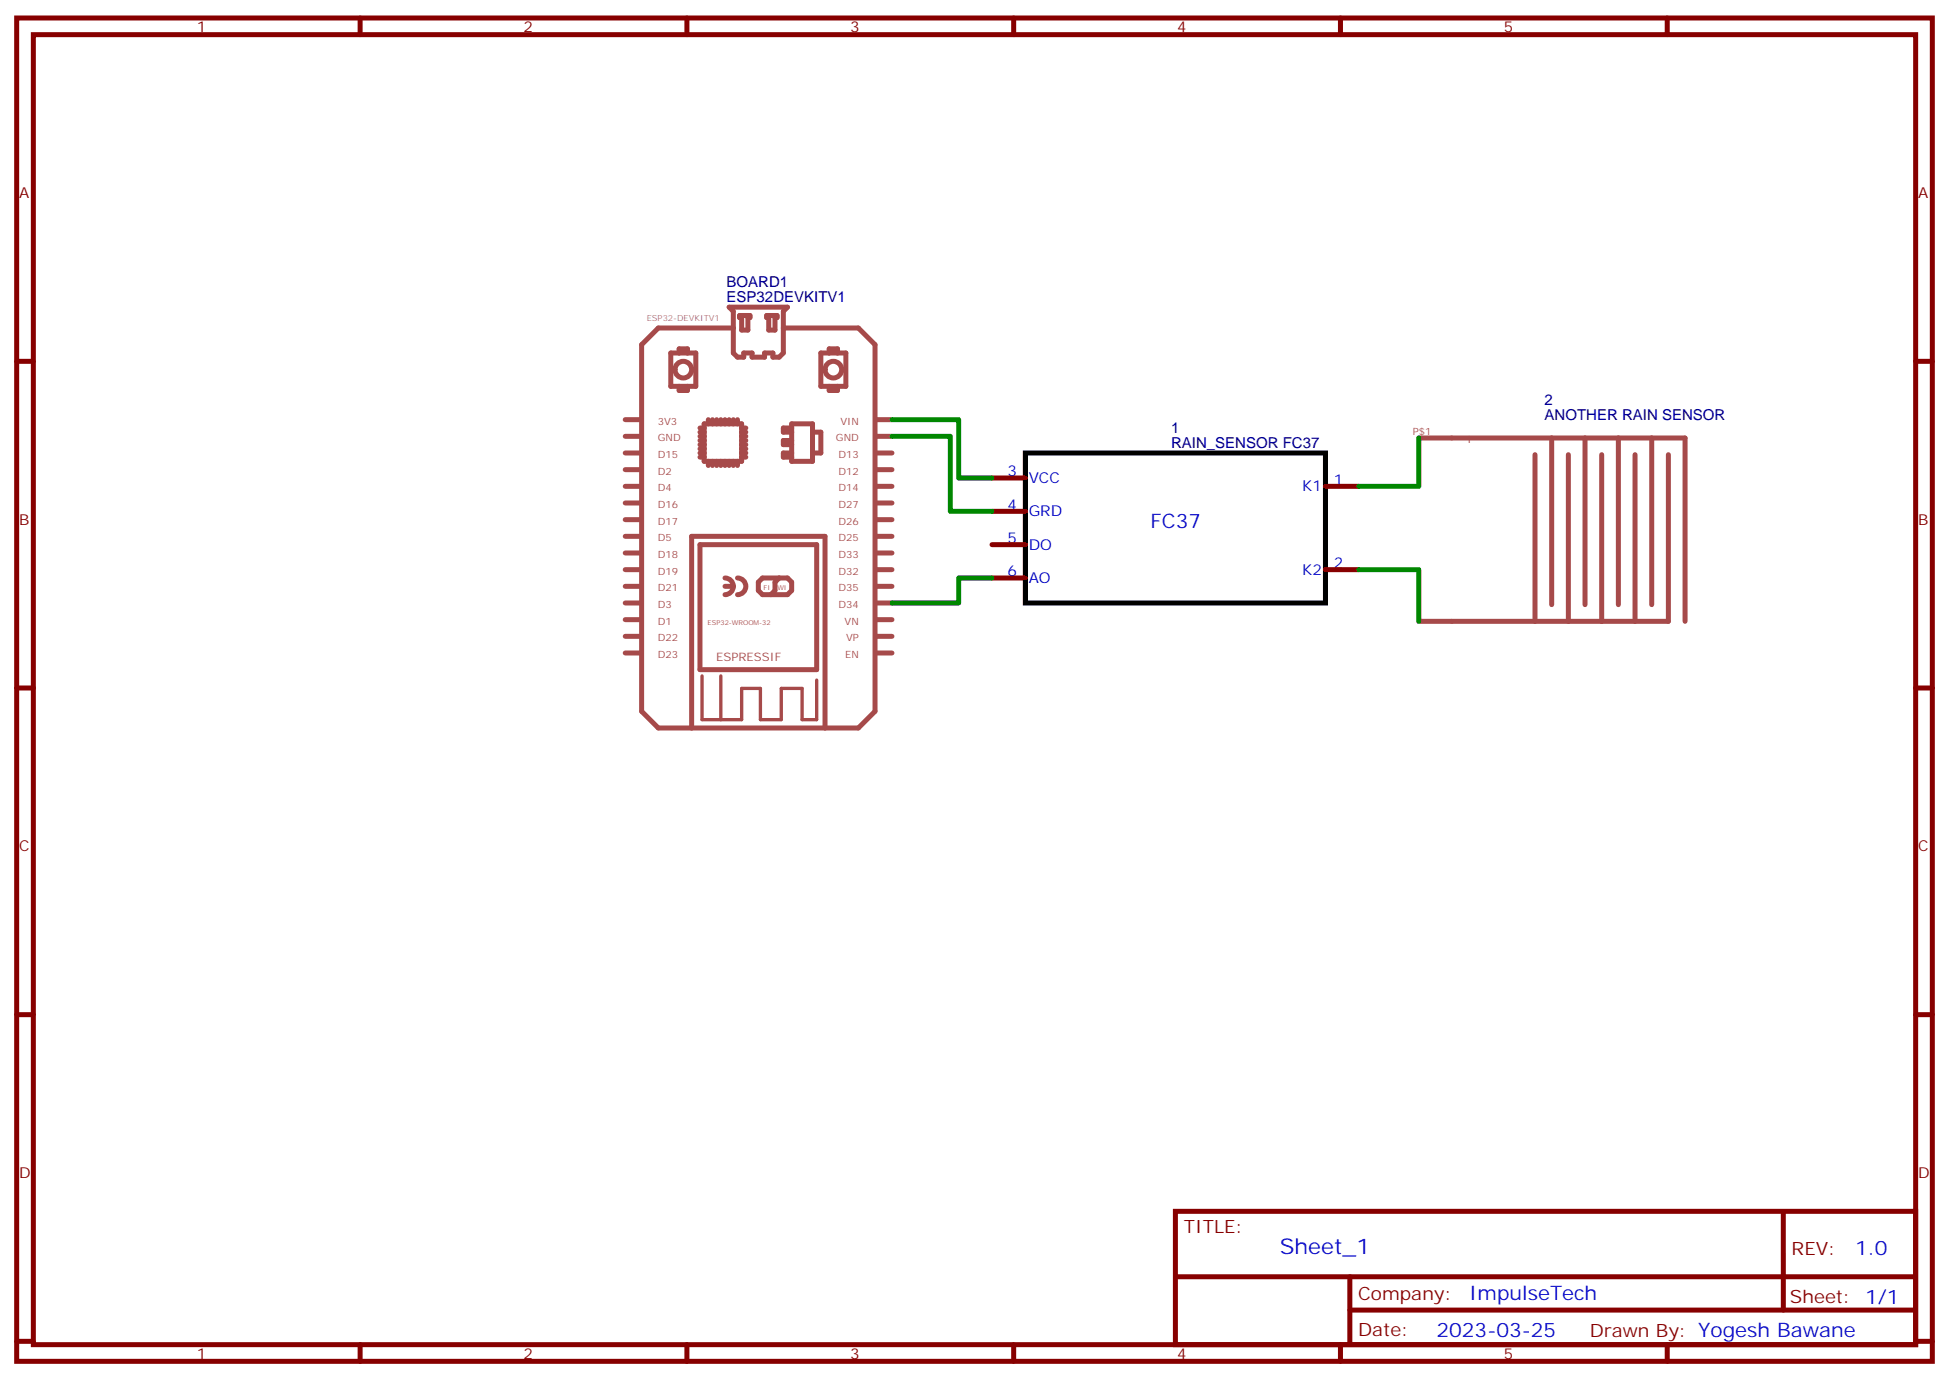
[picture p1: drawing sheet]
<svg xmlns="http://www.w3.org/2000/svg" width="412mm" height="292mm" viewBox="0 0 412 292" stroke-linecap="round" stroke-linejoin="round" font-family="sans-serif">
<g fill="none" stroke="#870000" stroke-width="1.1">
<path d="M3.5 3.8h405.4v284.3h-405.4zM7.1 7.3h398.2v277.3h-398.2zM76.2 3.8v3.5M145.3 3.8v3.5M214.5 3.8v3.5M283.6 3.8v3.5M352.8 3.8v3.5M3.5 76.5h3.6M405.3 76.5h3.6M209.9 101.2h7.1M209.9 108.2h7.1M209.9 115.3h7.1"/>
<path d="M280.5 102.9h7M209.9 122.3h7.1M280.5 120.6h7M3.5 145.6h3.6M405.3 145.6h3.6M3.5 214.8h3.6M405.3 214.8h3.6M248.7 256.4h156.6v28.2h-156.6zM377.3 256.4v20.9M248.7 270.2h156.5M285.6 277.3h119.6M285.6 270.2v14.2"/>
<path d="M3.5 283.9h3.6M76.2 284.6v3.5M145.3 284.6v3.5M214.5 284.6v3.5M283.6 284.6v3.5M352.8 284.6v3.5M405.3 283.9h3.6"/>
</g>
<g fill="none" stroke="#a64a4a" stroke-width="1.1">
<path d="M141.9 74.7h5.3v7.1h-5.3zM143.7 74.7v-.9h1.8v.9M154.3 65h12.3l-.9 .9v8.8l-.8 .9h-1.4v-.9h-1.7v.9h-2.7v-.9h-1.7v.9h-1.4l-.8-.9v-8.8zM155.2 69.4h-15.9l-3.5 3.6v77.6l3.5 3.5h42.3l3.6-3.5v-77.6l-3.6-3.6h-15.9M156.5 66.8h2.2v.4h-.4v2.7h-1.4v-2.7h-.4zM162.2 66.8h2.2v.4h-.4v2.7h-1.3v-2.7h-.5zM173.7 74.7h5.3v7.1h-5.3zM175.5 74.7v-.9h1.7v.9M132.3 88.8h3.5M132.3 92.4h3.5M132.3 95.9h3.5M132.3 99.4h3.5"/>
<path d="M143.7 81.8v.9h1.8v-.9M148.1 92.4h.9M148.1 95.9h.9M148.1 91.5h.9M148.1 90.6h.9M148.1 93.2h.9M148.1 94.1h.9M148.1 96.8h.9M148.1 95h.9M149 89.7h7.9v7.9h-7.9zM149.9 88.8v.9M149.9 97.6v.9"/>
<path d="M150.8 88.8v.9M150.8 97.6v.9M151.6 88.8v.9M151.6 97.6v.9M152.5 88.8v.9M152.5 97.6v.9M153.4 88.8v.9M153.4 97.6v.9M154.3 88.8v.9M154.3 97.6v.9M155.2 88.8v.9M155.2 97.6v.9"/>
<path d="M156 88.8v.9M156 97.6v.9M156.9 92.4h.9M156.9 95.9h.9M156.9 91.5h.9M156.9 90.6h.9M156.9 93.2h.9M156.9 94.1h.9M156.9 96.8h.9M156.9 95h.9M167.5 95.9h-1.8v.9h1.8M167.5 89.7h4.4v7.9h-4.4z"/>
<path d="M167.5 90.6h-1.8v.9h1.8M167.5 93.2h-1.8v.9h1.8M171.9 91.5h1.8v4.4h-1.8M175.5 81.8v.9h1.7v-.9M185.3 88.8h3.4M185.3 92.4h3.4M185.3 95.9h3.4M185.3 99.4h3.4M300.2 92.7h56.3v38.8M324.8 96.2v35.3M328.3 92.7v35.3M331.9 96.2v35.3"/>
<path d="M335.4 92.7v35.3M338.9 96.2v35.3M342.4 92.7v35.3M346 96.2v35.3M349.5 92.7v35.3M353 96.2v35.3h-52.8M132.3 102.9h3.5M132.3 106.5h3.5M132.3 110h3.5M132.3 113.5h3.5M132.3 117.1h3.5M148.1 115.3h24.7v26.4h-24.7z"/>
<path d="M185.3 102.9h3.4M185.3 106.5h3.4M185.3 110h3.4M185.3 113.5h3.4M185.3 117.1h3.4M132.3 120.6h3.5M132.3 124.1h3.5M132.3 127.6h3.5M132.3 131.2h3.5M132.3 134.7h3.5M132.3 138.2h3.5M153.4 122.3a1.77 1.77 0 0 1 1.8 1.8"/>
<path d="M153.4 124.1h1.8M155.2 124.1a1.76 1.76 0 0 1-1.8 1.8M156 122.3a1.76 1.76 0 0 1 1.8 1.8 1.76 1.76 0 0 1-1.8 1.8M160.5 123.2l.8-.9h5.3l.9 .9v1.8l-.9 .9h-5.3l-.8-.9zM164.9 122.3l-.9 .9v1.8l-.9 .9M185.3 120.6h3.4M185.3 124.1h3.4M185.3 127.6h3.4M185.3 131.2h3.4M185.3 134.7h3.4M185.3 138.2h3.4M146.3 154.1v-40.6h28.3v40.6"/>
<circle cx="144.6" cy="78.2" r="1.76"/>
<circle cx="176.3" cy="78.2" r="1.76"/>
</g>
<path d="M148.6 143.1v9.2h8.3v-6.6h4v6.6h4.4v-6.6h4.4v6.6h3.1v-8.3M152.5 143.1v9.2" fill="none" stroke="#a64a4a" stroke-width=".71"/>
<path d="M217 95.9h63.5v31.7h-63.5z" fill="none" stroke="#000" stroke-width="1.1"/>
<path d="M188.7 88.8h14.1v12.4h7.1M188.7 92.4h12.4v15.8h8.8M300.2 92.7v10.2h-12.7M209.9 122.3h-7.1v5.3h-14.1M287.5 120.6h12.7v10.9" fill="none" stroke="#008700" stroke-width="1.1"/>
<text font-size="4.6" fill="#00f" x="270.8" y="265.4">Sheet_1</text>
<g font-size="4.2" fill="#00f">
<text x="243.4" y="111.8">FC37</text>
<text x="392.5" y="265.7">1.0</text>
<text x="310.9" y="275.2">ImpulseTech</text>
<text x="304" y="283">2023-03-25</text>
</g>
<g font-size="3.9" fill="#800">
<text x="250.5" y="261">TITLE:</text>
<text x="379.1" y="265.7">REV:</text>
<text x="287.4" y="275.2">Company:</text>
<text x="378.7" y="275.8">Sheet: 1/1</text>
<text x="287.4" y="282.9">Date:</text>
<text x="336.4" y="282.9">Drawn By: Yogesh Bawane</text>
</g>
<g font-size="3.2" fill="#800">
<text x="41.6" y="6.8">1</text>
<text x="110.8" y="6.8">2</text>
<text x="179.9" y="6.8">3</text>
<text x="249.1" y="6.8">4</text>
<text x="318.2" y="6.8">5</text>
<text x="4.1" y="41.9">A</text>
<text x="405.9" y="41.9">A</text>
<text x="4.1" y="111.1">B</text>
<text x="405.9" y="111.1">B</text>
<text x="4.1" y="180.2">C</text>
<text x="405.9" y="180.2">C</text>
<text x="4.1" y="249.3">D</text>
<text x="405.9" y="249.3">D</text>
<text x="41.6" y="287.6">1</text>
<text x="110.8" y="287.6">2</text>
<text x="179.9" y="287.6">3</text>
<text x="249.1" y="287.6">4</text>
<text x="318.2" y="287.6">5</text>
</g>
<g font-size="3.2" fill="#000080">
<text x="153.8" y="64">ESP32DEVKITV1</text>
<text x="153.8" y="60.8">BOARD1</text>
<text x="326.8" y="88.9">ANOTHER RAIN SENSOR</text>
<text x="326.8" y="85.7">2</text>
<text x="247.8" y="94.8">RAIN_SENSOR FC37</text>
<text x="247.8" y="91.7">1</text>
</g>
<g font-size="3.2" fill="#00f">
<text x="213.2" y="100.8">3</text>
<text x="213.2" y="107.9">4</text>
<text x="217.7" y="102.2">VCC</text>
<text x="275.5" y="104">K1</text>
<text x="282.2" y="102.6">1</text>
<text x="217.7" y="109.3">GRD</text>
<text x="213.2" y="114.9">5</text>
<text x="217.7" y="116.3">DO</text>
<text x="213.2" y="122">6</text>
<text x="217.7" y="123.4">AO</text>
<text x="275.5" y="121.6">K2</text>
<text x="282.2" y="120.2">2</text>
</g>
<text font-size="2.5" fill="#a54b4b" x="151.5" y="140">ESPRESSIF</text>
<g font-size="2.1" fill="#a54b4b">
<text x="139.2" y="89.9">3V3</text>
<text x="177.8" y="89.9">VIN</text>
<text x="139.2" y="93.4">GND</text>
<text x="176.9" y="93.4">GND</text>
<text x="298.9" y="92">P$1</text>
<text x="310.5" y="93.8">I</text>
<text x="139.2" y="96.9">D15</text>
<text x="139.2" y="100.5">D2</text>
<text x="177.4" y="100.5">D12</text>
<text x="177.4" y="96.9">D13</text>
<text x="139.2" y="104">D4</text>
<text x="139.2" y="107.5">D16</text>
<text x="177.4" y="107.5">D27</text>
<text x="177.4" y="104">D14</text>
<text x="139.2" y="111">D17</text>
<text x="177.4" y="111">D26</text>
<text x="139.2" y="114.6">D5</text>
<text x="139.2" y="118.1">D18</text>
<text x="177.4" y="118.1">D33</text>
<text x="177.4" y="114.6">D25</text>
<text x="139.2" y="121.6">D19</text>
<text x="139.2" y="125.1">D21</text>
<text x="177.4" y="125.1">D35</text>
<text x="177.4" y="121.6">D32</text>
<text x="139.2" y="128.7">D3</text>
<text x="177.4" y="128.7">D34</text>
<text x="139.2" y="132.2">D1</text>
<text x="139.2" y="135.7">D22</text>
<text x="178.7" y="132.2">VN</text>
<text x="179" y="135.7">VP</text>
<text x="139.2" y="139.3">D23</text>
<text x="178.8" y="139.3">EN</text>
</g>
<text font-size="1.8" fill="#838383" x="136.8" y="68">ESP32-DEVKITV1</text>
<g font-size="1.4" fill="#a54b4b">
<text x="161.6" y="125">FI</text>
<text x="164.5" y="125">WI</text>
<text x="149.7" y="132.4">ESP32-WROOM-32</text>
</g>
</svg>
